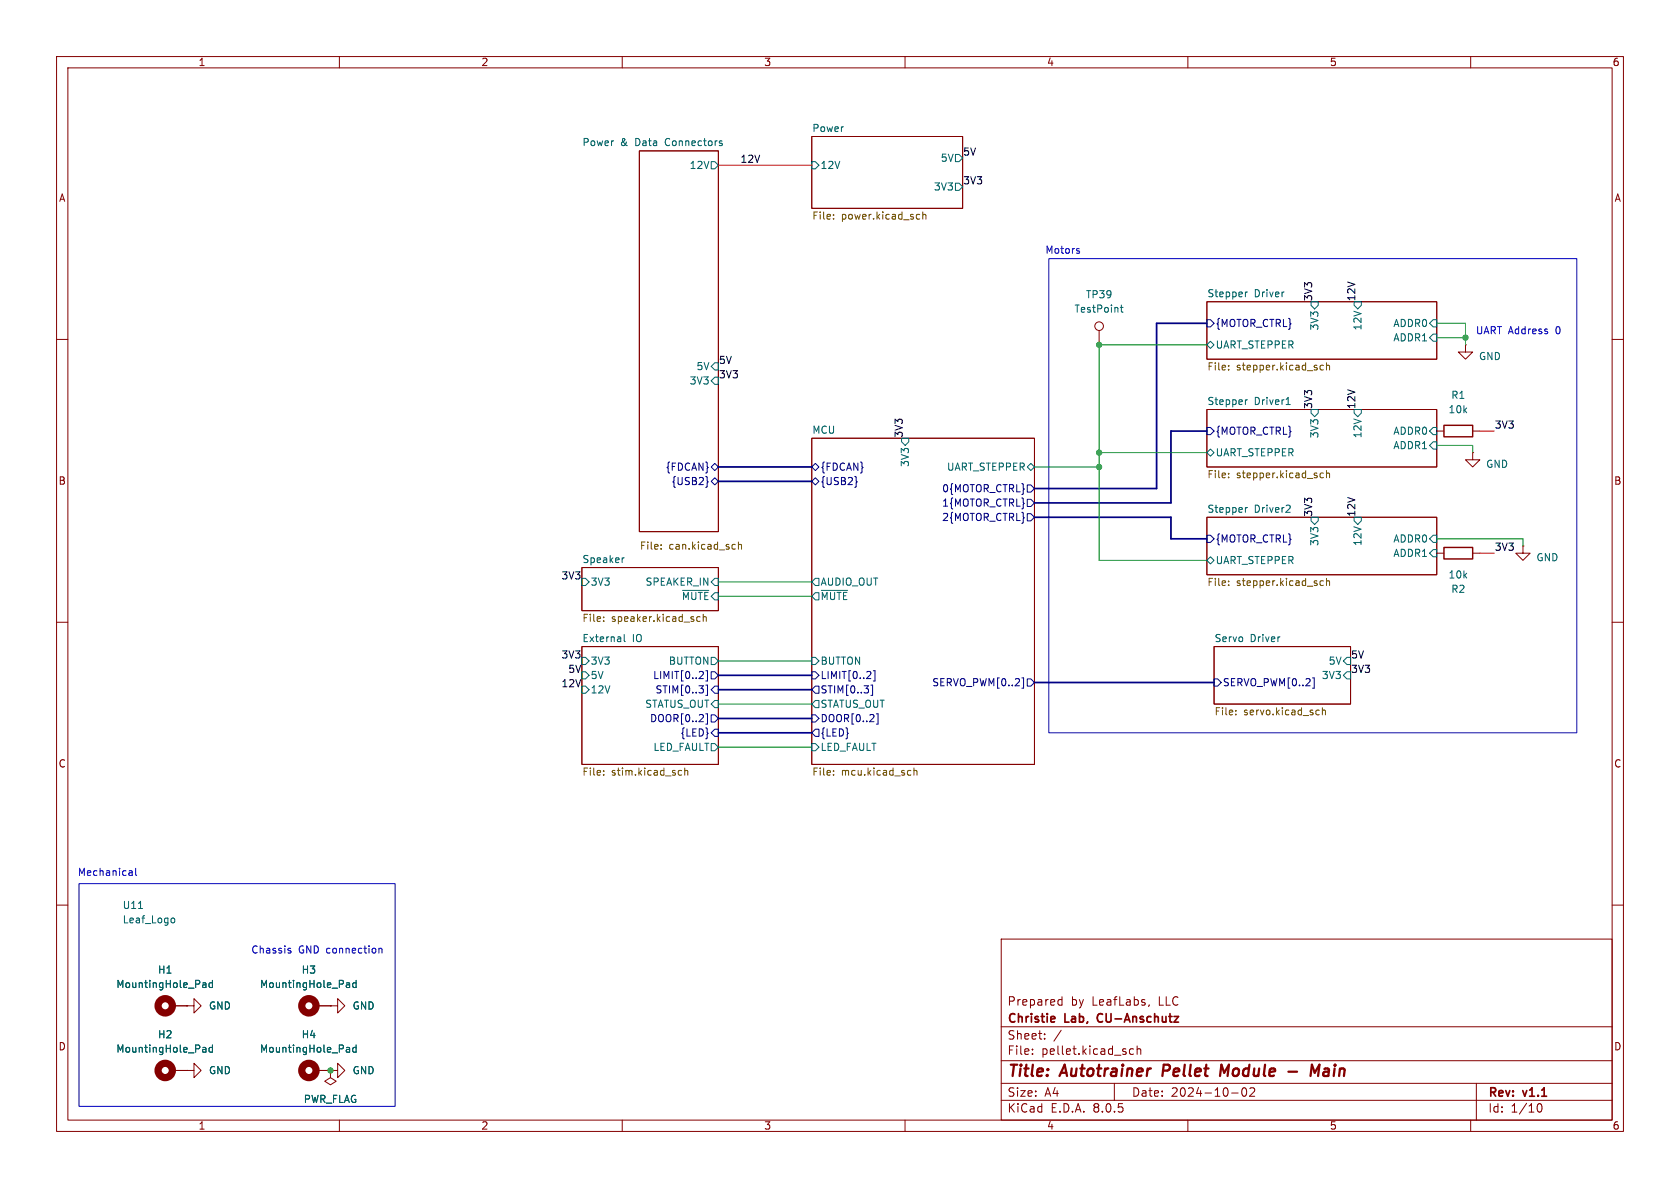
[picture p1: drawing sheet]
(kicad_sch
 (version 20231120)
 (generator "eeschema")
 (generator_version "8.0")
 (paper "A4")
 (title_block
  (title "Autotrainer Pellet Module - Main")
  (date "2024-10-02")
  (rev "v1.1")
  (company "Christie Lab, CU-Anschutz")
  (comment 1 "Prepared by LeafLabs, LLC"))
 (lib_symbols
  (symbol "Connector:TestPoint"
   (pin_numbers hide)
   (pin_names
    (offset 0.762) hide) (exclude_from_sim no) (in_bom yes) (on_board yes)
   (property "Reference" "TP" (at 0 6.858 0) (effects (font (size 1.27 1.27))))
   (property "Value" "TestPoint" (at 0 5.08 0) (effects (font (size 1.27 1.27))))
   (property "Footprint" "" (at 5.08 0 0) (effects (font (size 1.27 1.27)) (hide yes)))
   (property "Datasheet" "~" (at 5.08 0 0) (effects (font (size 1.27 1.27)) (hide yes)))
   (property "Description" "test point" (at 0 0 0) (effects (font (size 1.27 1.27)) (hide yes)))
   (symbol "TestPoint_0_1"
    (circle (center 0 3.302) (radius 0.762) (stroke (width 0) (type default)) (fill (type none))))
   (symbol "TestPoint_1_1"
    (pin passive line (at 0 0 90) (length 2.54) (name "1" (effects (font (size 1.27 1.27)))) (number "1" (effects (font (size 1.27 1.27)))))))
  (symbol "Device:R"
   (pin_numbers hide)
   (pin_names
    (offset 0)) (exclude_from_sim no) (in_bom yes) (on_board yes)
   (property "Reference" "R" (at 2.032 0 90) (effects (font (size 1.27 1.27))))
   (property "Value" "R" (at 0 0 90) (effects (font (size 1.27 1.27))))
   (property "Footprint" "" (at -1.778 0 90) (effects (font (size 1.27 1.27)) (hide yes)))
   (property "Datasheet" "~" (at 0 0 0) (effects (font (size 1.27 1.27)) (hide yes)))
   (property "Description" "Resistor" (at 0 0 0) (effects (font (size 1.27 1.27)) (hide yes)))
   (symbol "R_0_1"
    (rectangle (start -1.016 -2.54) (end 1.016 2.54) (stroke (width 0.254) (type default)) (fill (type none))))
   (symbol "R_1_1"
    (pin passive line (at 0 3.81 270) (length 1.27) (name "~" (effects (font (size 1.27 1.27)))) (number "1" (effects (font (size 1.27 1.27)))))
    (pin passive line (at 0 -3.81 90) (length 1.27) (name "~" (effects (font (size 1.27 1.27)))) (number "2" (effects (font (size 1.27 1.27)))))))
  (symbol "Leaf_Graphics:Leaf_Logo" (exclude_from_sim no) (in_bom yes) (on_board yes)
   (property "Reference" "U" (at 0 0 0) (effects (font (size 1.27 1.27))))
   (property "Value" "Leaf_Logo" (at 0 0 0) (effects (font (size 1.27 1.27))))
   (property "Footprint" "Leaf_Mechanical:leaf_logo_small" (at 0 0 0) (effects (font (size 1.27 1.27)) (hide yes)))
   (property "Datasheet" "" (at 0 0 0) (effects (font (size 1.27 1.27)) (hide yes)))
   (property "Description" "" (at 0 0 0) (effects (font (size 1.27 1.27)) (hide yes))))
  (symbol "Mechanical:MountingHole_Pad"
   (pin_numbers hide)
   (pin_names
    (offset 1.016) hide) (exclude_from_sim yes) (in_bom no) (on_board yes)
   (property "Reference" "H" (at 0 6.35 0) (effects (font (size 1.27 1.27))))
   (property "Value" "MountingHole_Pad" (at 0 4.445 0) (effects (font (size 1.27 1.27))))
   (property "Footprint" "" (at 0 0 0) (effects (font (size 1.27 1.27)) (hide yes)))
   (property "Datasheet" "~" (at 0 0 0) (effects (font (size 1.27 1.27)) (hide yes)))
   (property "Description" "Mounting Hole with connection" (at 0 0 0) (effects (font (size 1.27 1.27)) (hide yes)))
   (symbol "MountingHole_Pad_0_1"
    (circle (center 0 1.27) (radius 1.27) (stroke (width 1.27) (type default)) (fill (type none))))
   (symbol "MountingHole_Pad_1_1"
    (pin input line (at 0 -2.54 90) (length 2.54) (name "1" (effects (font (size 1.27 1.27)))) (number "1" (effects (font (size 1.27 1.27)))))))
  (symbol "power:GND"
   (power)
   (pin_numbers hide)
   (pin_names
    (offset 0) hide) (exclude_from_sim no) (in_bom yes) (on_board yes)
   (property "Reference" "#PWR" (at 0 -6.35 0) (effects (font (size 1.27 1.27)) (hide yes)))
   (property "Value" "GND" (at 0 -3.81 0) (effects (font (size 1.27 1.27))))
   (property "Footprint" "" (at 0 0 0) (effects (font (size 1.27 1.27)) (hide yes)))
   (property "Datasheet" "" (at 0 0 0) (effects (font (size 1.27 1.27)) (hide yes)))
   (property "Description" "Power symbol creates a global label with name \"GND\" , ground" (at 0 0 0) (effects (font (size 1.27 1.27)) (hide yes)))
   (symbol "GND_0_1"
    (polyline (pts (xy 0 0) (xy 0 -1.27) (xy 1.27 -1.27) (xy 0 -2.54) (xy -1.27 -1.27) (xy 0 -1.27)) (stroke (width 0) (type default)) (fill (type none))))
   (symbol "GND_1_1"
    (pin power_in line (at 0 0 270) (length 0) (name "~" (effects (font (size 1.27 1.27)))) (number "1" (effects (font (size 1.27 1.27)))))))
  (symbol "power:PWR_FLAG"
   (power)
   (pin_numbers hide)
   (pin_names
    (offset 0) hide) (exclude_from_sim no) (in_bom yes) (on_board yes)
   (property "Reference" "#FLG" (at 0 1.905 0) (effects (font (size 1.27 1.27)) (hide yes)))
   (property "Value" "PWR_FLAG" (at 0 3.81 0) (effects (font (size 1.27 1.27))))
   (property "Footprint" "" (at 0 0 0) (effects (font (size 1.27 1.27)) (hide yes)))
   (property "Datasheet" "~" (at 0 0 0) (effects (font (size 1.27 1.27)) (hide yes)))
   (property "Description" "Special symbol for telling ERC where power comes from" (at 0 0 0) (effects (font (size 1.27 1.27)) (hide yes)))
   (symbol "PWR_FLAG_0_0"
    (pin power_out line (at 0 0 90) (length 0) (name "~" (effects (font (size 1.27 1.27)))) (number "1" (effects (font (size 1.27 1.27))))))
   (symbol "PWR_FLAG_0_1"
    (polyline (pts (xy 0 0) (xy 0 1.27) (xy -1.016 1.905) (xy 0 2.54) (xy 1.016 1.905) (xy 0 1.27)) (stroke (width 0) (type default)) (fill (type none))))))
 (junction
  (at 194.31 60.96)
  (diameter 0)
  (color 0 0 0 0))
 (junction
  (at 58.42 189.23)
  (diameter 0)
  (color 0 0 0 0))
 (junction
  (at 194.31 82.55)
  (diameter 0)
  (color 0 0 0 0))
 (junction
  (at 259.08 59.69)
  (diameter 0)
  (color 0 0 0 0))
 (junction
  (at 194.31 80.01)
  (diameter 0)
  (color 0 0 0 0))
 (bus
  (pts (xy 127 82.55) (xy 143.51 82.55))
  (stroke (width 0) (type default)))
 (wire
  (pts (xy 194.31 60.96) (xy 194.31 80.01))
  (stroke (width 0) (type default)))
 (wire
  (pts (xy 127 124.46) (xy 143.51 124.46))
  (stroke (width 0) (type default)))
 (bus
  (pts (xy 207.01 88.9) (xy 207.01 76.2))
  (stroke (width 0) (type default)))
 (wire
  (pts (xy 259.08 59.69) (xy 259.08 60.96))
  (stroke (width 0) (type default)))
 (wire
  (pts (xy 182.88 82.55) (xy 194.31 82.55))
  (stroke (width 0) (type default)))
 (wire
  (pts (xy 127 116.84) (xy 143.51 116.84))
  (stroke (width 0) (type default)))
 (wire
  (pts (xy 254 95.25) (xy 269.24 95.25))
  (stroke (width 0) (type default)))
 (wire
  (pts (xy 259.08 57.15) (xy 259.08 59.69))
  (stroke (width 0) (type default)))
 (wire
  (pts (xy 254 57.15) (xy 259.08 57.15))
  (stroke (width 0) (type default)))
 (wire
  (pts (xy 254 59.69) (xy 259.08 59.69))
  (stroke (width 0) (type default)))
 (wire
  (pts (xy 194.31 82.55) (xy 194.31 99.06))
  (stroke (width 0) (type default)))
 (bus
  (pts (xy 182.88 86.36) (xy 204.47 86.36))
  (stroke (width 0) (type default)))
 (bus
  (pts (xy 127 127) (xy 143.51 127))
  (stroke (width 0) (type default)))
 (bus
  (pts (xy 204.47 57.15) (xy 213.36 57.15))
  (stroke (width 0) (type default)))
 (bus
  (pts (xy 204.47 86.36) (xy 204.47 57.15))
  (stroke (width 0) (type default)))
 (wire
  (pts (xy 194.31 80.01) (xy 213.36 80.01))
  (stroke (width 0) (type default)))
 (wire
  (pts (xy 127 105.41) (xy 143.51 105.41))
  (stroke (width 0) (type default)))
 (bus
  (pts (xy 182.88 91.44) (xy 207.01 91.44))
  (stroke (width 0) (type default)))
 (bus
  (pts (xy 207.01 95.25) (xy 213.36 95.25))
  (stroke (width 0) (type default)))
 (bus
  (pts (xy 127 119.38) (xy 143.51 119.38))
  (stroke (width 0) (type default)))
 (wire
  (pts (xy 254 78.74) (xy 260.35 78.74))
  (stroke (width 0) (type default)))
 (bus
  (pts (xy 207.01 91.44) (xy 207.01 95.25))
  (stroke (width 0) (type default)))
 (bus
  (pts (xy 127 85.09) (xy 143.51 85.09))
  (stroke (width 0) (type default)))
 (wire
  (pts (xy 260.35 78.74) (xy 260.35 80.01))
  (stroke (width 0) (type default)))
 (wire
  (pts (xy 194.31 99.06) (xy 213.36 99.06))
  (stroke (width 0) (type default)))
 (wire
  (pts (xy 194.31 80.01) (xy 194.31 82.55))
  (stroke (width 0) (type default)))
 (bus
  (pts (xy 127 121.92) (xy 143.51 121.92))
  (stroke (width 0) (type default)))
 (bus
  (pts (xy 182.88 120.65) (xy 214.63 120.65))
  (stroke (width 0) (type default)))
 (wire
  (pts (xy 194.31 60.96) (xy 213.36 60.96))
  (stroke (width 0) (type default)))
 (wire
  (pts (xy 264.16 76.2) (xy 261.62 76.2))
  (stroke (width 0) (type default)))
 (wire
  (pts (xy 127 102.87) (xy 143.51 102.87))
  (stroke (width 0) (type default)))
 (wire
  (pts (xy 264.16 97.79) (xy 261.62 97.79))
  (stroke (width 0) (type default)))
 (bus
  (pts (xy 127 129.54) (xy 143.51 129.54))
  (stroke (width 0) (type default)))
 (bus
  (pts (xy 207.01 76.2) (xy 213.36 76.2))
  (stroke (width 0) (type default)))
 (wire
  (pts (xy 269.24 95.25) (xy 269.24 96.52))
  (stroke (width 0) (type default)))
 (wire
  (pts (xy 127 29.21) (xy 143.51 29.21))
  (stroke (width 0) (type default)))
 (wire
  (pts (xy 127 132.08) (xy 143.51 132.08))
  (stroke (width 0) (type default)))
 (bus
  (pts (xy 182.88 88.9) (xy 207.01 88.9))
  (stroke (width 0) (type default)))
 (rectangle
  (start 185.42 45.72)
  (end 278.765 129.54)
  (stroke (width 0) (type default))
  (fill (type none)))
 (rectangle
  (start 13.97 156.21)
  (end 69.85 195.58)
  (stroke (width 0) (type default))
  (fill (type none)))
 (text "Motors"
  (exclude_from_sim no)
  (at 187.96 44.45 0)
  (effects (font (size 1.27 1.27))))
 (text "Chassis GND connection"
  (exclude_from_sim no)
  (at 56.134 168.148 0)
  (effects (font (size 1.27 1.27))))
 (text "UART Address 0"
  (exclude_from_sim no)
  (at 268.478 58.674 0)
  (effects (font (size 1.27 1.27))))
 (text "Mechanical"
  (exclude_from_sim no)
  (at 19.05 154.432 0)
  (effects (font (size 1.27 1.27))))
 (label "12V"
  (at 240.03 91.44 90)
  (fields_autoplaced yes)
  (effects (font (size 1.27 1.27)) (justify left bottom)))
 (label "3V3"
  (at 102.87 116.84 180)
  (fields_autoplaced yes)
  (effects (font (size 1.27 1.27)) (justify right bottom)))
 (label "12V"
  (at 102.87 121.92 180)
  (fields_autoplaced yes)
  (effects (font (size 1.27 1.27)) (justify right bottom)))
 (label "12V"
  (at 240.03 53.34 90)
  (fields_autoplaced yes)
  (effects (font (size 1.27 1.27)) (justify left bottom)))
 (label "3V3"
  (at 232.41 91.44 90)
  (fields_autoplaced yes)
  (effects (font (size 1.27 1.27)) (justify left bottom)))
 (label "3V3"
  (at 238.76 119.38 0)
  (fields_autoplaced yes)
  (effects (font (size 1.27 1.27)) (justify left bottom)))
 (label "3V3"
  (at 264.16 76.2 0)
  (fields_autoplaced yes)
  (effects (font (size 1.27 1.27)) (justify left bottom)))
 (label "5V"
  (at 127 64.77 0)
  (fields_autoplaced yes)
  (effects (font (size 1.27 1.27)) (justify left bottom)))
 (label "5V"
  (at 238.76 116.84 0)
  (fields_autoplaced yes)
  (effects (font (size 1.27 1.27)) (justify left bottom)))
 (label "3V3"
  (at 127 67.31 0)
  (fields_autoplaced yes)
  (effects (font (size 1.27 1.27)) (justify left bottom)))
 (label "3V3"
  (at 264.16 97.79 0)
  (fields_autoplaced yes)
  (effects (font (size 1.27 1.27)) (justify left bottom)))
 (label "3V3"
  (at 232.41 72.39 90)
  (fields_autoplaced yes)
  (effects (font (size 1.27 1.27)) (justify left bottom)))
 (label "12V"
  (at 130.81 29.21 0)
  (fields_autoplaced yes)
  (effects (font (size 1.27 1.27)) (justify left bottom)))
 (label "3V3"
  (at 232.41 53.34 90)
  (fields_autoplaced yes)
  (effects (font (size 1.27 1.27)) (justify left bottom)))
 (label "3V3"
  (at 160.02 77.47 90)
  (fields_autoplaced yes)
  (effects (font (size 1.27 1.27)) (justify left bottom)))
 (label "3V3"
  (at 170.18 33.02 0)
  (fields_autoplaced yes)
  (effects (font (size 1.27 1.27)) (justify left bottom)))
 (label "5V"
  (at 102.87 119.38 180)
  (fields_autoplaced yes)
  (effects (font (size 1.27 1.27)) (justify right bottom)))
 (label "12V"
  (at 240.03 72.39 90)
  (fields_autoplaced yes)
  (effects (font (size 1.27 1.27)) (justify left bottom)))
 (label "3V3"
  (at 102.87 102.87 180)
  (fields_autoplaced yes)
  (effects (font (size 1.27 1.27)) (justify right bottom)))
 (label "5V"
  (at 170.18 27.94 0)
  (fields_autoplaced yes)
  (effects (font (size 1.27 1.27)) (justify left bottom)))
 (symbol
  (lib_id "Mechanical:MountingHole_Pad")
  (at 55.88 177.8 90)
  (unit 1)
  (exclude_from_sim yes)
  (in_bom no)
  (on_board yes)
  (dnp no)
  (fields_autoplaced yes)
  (property "Reference" "H3" (at 54.61 171.45 90) (effects (font (size 1.27 1.27))))
  (property "Value" "MountingHole_Pad" (at 54.61 173.99 90) (effects (font (size 1.27 1.27))))
  (property "Footprint" "MountingHole:MountingHole_3.2mm_M3_Pad" (at 55.88 177.8 0) (effects (font (size 1.27 1.27)) (hide yes)))
  (property "Datasheet" "~" (at 55.88 177.8 0) (effects (font (size 1.27 1.27)) (hide yes)))
  (property "Description" "Mounting Hole with connection" (at 55.88 177.8 0) (effects (font (size 1.27 1.27)) (hide yes)))
  (pin "1"))
 (symbol
  (lib_id "Device:R")
  (at 257.81 76.2 90)
  (unit 1)
  (exclude_from_sim no)
  (in_bom yes)
  (on_board yes)
  (dnp no)
  (fields_autoplaced yes)
  (property "Reference" "R1" (at 257.81 69.85 90) (effects (font (size 1.27 1.27))))
  (property "Value" "10k" (at 257.81 72.39 90) (effects (font (size 1.27 1.27))))
  (property "Footprint" "Resistor_SMD:R_0603_1608Metric" (at 257.81 77.978 90) (effects (font (size 1.27 1.27)) (hide yes)))
  (property "Datasheet" "~" (at 257.81 76.2 0) (effects (font (size 1.27 1.27)) (hide yes)))
  (property "Description" "Resistor" (at 257.81 76.2 0) (effects (font (size 1.27 1.27)) (hide yes)))
  (property "MPN" "0603WAF1002T5E" (at 257.81 76.2 0) (effects (font (size 1.27 1.27)) (hide yes)))
  (property "LCSC" "C25804" (at 257.81 76.2 0) (effects (font (size 1.27 1.27)) (hide yes)))
  (pin "1")
  (pin "2"))
 (symbol
  (lib_id "Leaf_Graphics:Leaf_Logo")
  (at 20.32 161.29 0)
  (unit 1)
  (exclude_from_sim yes)
  (in_bom no)
  (on_board yes)
  (dnp no)
  (fields_autoplaced yes)
  (property "Reference" "U11" (at 21.59 160.0199 0) (effects (font (size 1.27 1.27)) (justify left)))
  (property "Value" "Leaf_Logo" (at 21.59 162.5599 0) (effects (font (size 1.27 1.27)) (justify left)))
  (property "Footprint" "Leaf_Mechanical:leaf_logo_small" (at 20.32 161.29 0) (effects (font (size 1.27 1.27)) (hide yes)))
  (property "Datasheet" "" (at 20.32 161.29 0) (effects (font (size 1.27 1.27)) (hide yes)))
  (property "Description" "" (at 20.32 161.29 0) (effects (font (size 1.27 1.27)) (hide yes))))
 (symbol
  (lib_id "Mechanical:MountingHole_Pad")
  (at 30.48 189.23 90)
  (unit 1)
  (exclude_from_sim yes)
  (in_bom no)
  (on_board yes)
  (dnp no)
  (fields_autoplaced yes)
  (property "Reference" "H2" (at 29.21 182.88 90) (effects (font (size 1.27 1.27))))
  (property "Value" "MountingHole_Pad" (at 29.21 185.42 90) (effects (font (size 1.27 1.27))))
  (property "Footprint" "MountingHole:MountingHole_3.2mm_M3_Pad" (at 30.48 189.23 0) (effects (font (size 1.27 1.27)) (hide yes)))
  (property "Datasheet" "~" (at 30.48 189.23 0) (effects (font (size 1.27 1.27)) (hide yes)))
  (property "Description" "Mounting Hole with connection" (at 30.48 189.23 0) (effects (font (size 1.27 1.27)) (hide yes)))
  (pin "1"))
 (symbol
  (lib_id "Mechanical:MountingHole_Pad")
  (at 30.48 177.8 90)
  (unit 1)
  (exclude_from_sim yes)
  (in_bom no)
  (on_board yes)
  (dnp no)
  (fields_autoplaced yes)
  (property "Reference" "H1" (at 29.21 171.45 90) (effects (font (size 1.27 1.27))))
  (property "Value" "MountingHole_Pad" (at 29.21 173.99 90) (effects (font (size 1.27 1.27))))
  (property "Footprint" "MountingHole:MountingHole_3.2mm_M3_Pad" (at 30.48 177.8 0) (effects (font (size 1.27 1.27)) (hide yes)))
  (property "Datasheet" "~" (at 30.48 177.8 0) (effects (font (size 1.27 1.27)) (hide yes)))
  (property "Description" "Mounting Hole with connection" (at 30.48 177.8 0) (effects (font (size 1.27 1.27)) (hide yes)))
  (pin "1"))
 (symbol
  (lib_id "Mechanical:MountingHole_Pad")
  (at 55.88 189.23 90)
  (unit 1)
  (exclude_from_sim yes)
  (in_bom no)
  (on_board yes)
  (dnp no)
  (fields_autoplaced yes)
  (property "Reference" "H4" (at 54.61 182.88 90) (effects (font (size 1.27 1.27))))
  (property "Value" "MountingHole_Pad" (at 54.61 185.42 90) (effects (font (size 1.27 1.27))))
  (property "Footprint" "MountingHole:MountingHole_3.2mm_M3_Pad" (at 55.88 189.23 0) (effects (font (size 1.27 1.27)) (hide yes)))
  (property "Datasheet" "~" (at 55.88 189.23 0) (effects (font (size 1.27 1.27)) (hide yes)))
  (property "Description" "Mounting Hole with connection" (at 55.88 189.23 0) (effects (font (size 1.27 1.27)) (hide yes)))
  (pin "1"))
 (symbol
  (lib_id "power:GND")
  (at 58.42 189.23 90)
  (unit 1)
  (exclude_from_sim no)
  (in_bom yes)
  (on_board yes)
  (dnp no)
  (fields_autoplaced yes)
  (property "Reference" "#PWR079" (at 64.77 189.23 0) (effects (font (size 1.27 1.27)) (hide yes)))
  (property "Value" "GND" (at 62.23 189.2299 90) (effects (font (size 1.27 1.27)) (justify right)))
  (property "Footprint" "" (at 58.42 189.23 0) (effects (font (size 1.27 1.27)) (hide yes)))
  (property "Datasheet" "" (at 58.42 189.23 0) (effects (font (size 1.27 1.27)) (hide yes)))
  (property "Description" "Power symbol creates a global label with name \"GND\" , ground" (at 58.42 189.23 0) (effects (font (size 1.27 1.27)) (hide yes)))
  (pin "1"))
 (symbol
  (lib_id "power:GND")
  (at 33.02 177.8 90)
  (unit 1)
  (exclude_from_sim no)
  (in_bom yes)
  (on_board yes)
  (dnp no)
  (fields_autoplaced yes)
  (property "Reference" "#PWR070" (at 39.37 177.8 0) (effects (font (size 1.27 1.27)) (hide yes)))
  (property "Value" "GND" (at 36.83 177.7999 90) (effects (font (size 1.27 1.27)) (justify right)))
  (property "Footprint" "" (at 33.02 177.8 0) (effects (font (size 1.27 1.27)) (hide yes)))
  (property "Datasheet" "" (at 33.02 177.8 0) (effects (font (size 1.27 1.27)) (hide yes)))
  (property "Description" "Power symbol creates a global label with name \"GND\" , ground" (at 33.02 177.8 0) (effects (font (size 1.27 1.27)) (hide yes)))
  (pin "1"))
 (symbol
  (lib_id "power:GND")
  (at 58.42 177.8 90)
  (unit 1)
  (exclude_from_sim no)
  (in_bom yes)
  (on_board yes)
  (dnp no)
  (fields_autoplaced yes)
  (property "Reference" "#PWR078" (at 64.77 177.8 0) (effects (font (size 1.27 1.27)) (hide yes)))
  (property "Value" "GND" (at 62.23 177.7999 90) (effects (font (size 1.27 1.27)) (justify right)))
  (property "Footprint" "" (at 58.42 177.8 0) (effects (font (size 1.27 1.27)) (hide yes)))
  (property "Datasheet" "" (at 58.42 177.8 0) (effects (font (size 1.27 1.27)) (hide yes)))
  (property "Description" "Power symbol creates a global label with name \"GND\" , ground" (at 58.42 177.8 0) (effects (font (size 1.27 1.27)) (hide yes)))
  (pin "1"))
 (symbol
  (lib_id "power:GND")
  (at 33.02 189.23 90)
  (unit 1)
  (exclude_from_sim no)
  (in_bom yes)
  (on_board yes)
  (dnp no)
  (fields_autoplaced yes)
  (property "Reference" "#PWR077" (at 39.37 189.23 0) (effects (font (size 1.27 1.27)) (hide yes)))
  (property "Value" "GND" (at 36.83 189.2299 90) (effects (font (size 1.27 1.27)) (justify right)))
  (property "Footprint" "" (at 33.02 189.23 0) (effects (font (size 1.27 1.27)) (hide yes)))
  (property "Datasheet" "" (at 33.02 189.23 0) (effects (font (size 1.27 1.27)) (hide yes)))
  (property "Description" "Power symbol creates a global label with name \"GND\" , ground" (at 33.02 189.23 0) (effects (font (size 1.27 1.27)) (hide yes)))
  (pin "1"))
 (symbol
  (lib_id "power:GND")
  (at 260.35 80.01 0)
  (unit 1)
  (exclude_from_sim no)
  (in_bom yes)
  (on_board yes)
  (dnp no)
  (property "Reference" "#PWR02" (at 260.35 86.36 0) (effects (font (size 1.27 1.27)) (hide yes)))
  (property "Value" "GND" (at 264.668 82.042 0) (effects (font (size 1.27 1.27))))
  (property "Footprint" "" (at 260.35 80.01 0) (effects (font (size 1.27 1.27)) (hide yes)))
  (property "Datasheet" "" (at 260.35 80.01 0) (effects (font (size 1.27 1.27)) (hide yes)))
  (property "Description" "Power symbol creates a global label with name \"GND\" , ground" (at 260.35 80.01 0) (effects (font (size 1.27 1.27)) (hide yes)))
  (property "MPN" "" (at 260.35 80.01 0) (effects (font (size 1.27 1.27)) (hide yes)))
  (pin "1"))
 (symbol
  (lib_id "power:GND")
  (at 269.24 96.52 0)
  (unit 1)
  (exclude_from_sim no)
  (in_bom yes)
  (on_board yes)
  (dnp no)
  (property "Reference" "#PWR03" (at 269.24 102.87 0) (effects (font (size 1.27 1.27)) (hide yes)))
  (property "Value" "GND" (at 273.558 98.552 0) (effects (font (size 1.27 1.27))))
  (property "Footprint" "" (at 269.24 96.52 0) (effects (font (size 1.27 1.27)) (hide yes)))
  (property "Datasheet" "" (at 269.24 96.52 0) (effects (font (size 1.27 1.27)) (hide yes)))
  (property "Description" "Power symbol creates a global label with name \"GND\" , ground" (at 269.24 96.52 0) (effects (font (size 1.27 1.27)) (hide yes)))
  (pin "1"))
 (symbol
  (lib_id "power:GND")
  (at 259.08 60.96 0)
  (unit 1)
  (exclude_from_sim no)
  (in_bom yes)
  (on_board yes)
  (dnp no)
  (property "Reference" "#PWR01" (at 259.08 67.31 0) (effects (font (size 1.27 1.27)) (hide yes)))
  (property "Value" "GND" (at 263.398 62.992 0) (effects (font (size 1.27 1.27))))
  (property "Footprint" "" (at 259.08 60.96 0) (effects (font (size 1.27 1.27)) (hide yes)))
  (property "Datasheet" "" (at 259.08 60.96 0) (effects (font (size 1.27 1.27)) (hide yes)))
  (property "Description" "Power symbol creates a global label with name \"GND\" , ground" (at 259.08 60.96 0) (effects (font (size 1.27 1.27)) (hide yes)))
  (pin "1"))
 (symbol
  (lib_id "Device:R")
  (at 257.81 97.79 90)
  (mirror x)
  (unit 1)
  (exclude_from_sim no)
  (in_bom yes)
  (on_board yes)
  (dnp no)
  (property "Reference" "R2" (at 257.81 104.14 90) (effects (font (size 1.27 1.27))))
  (property "Value" "10k" (at 257.81 101.6 90) (effects (font (size 1.27 1.27))))
  (property "Footprint" "Resistor_SMD:R_0603_1608Metric" (at 257.81 96.012 90) (effects (font (size 1.27 1.27)) (hide yes)))
  (property "Datasheet" "~" (at 257.81 97.79 0) (effects (font (size 1.27 1.27)) (hide yes)))
  (property "Description" "Resistor" (at 257.81 97.79 0) (effects (font (size 1.27 1.27)) (hide yes)))
  (property "MPN" "0603WAF1002T5E" (at 257.81 97.79 0) (effects (font (size 1.27 1.27)) (hide yes)))
  (property "LCSC" "C25804" (at 257.81 97.79 0) (effects (font (size 1.27 1.27)) (hide yes)))
  (pin "1")
  (pin "2"))
 (symbol
  (lib_id "Connector:TestPoint")
  (at 194.31 60.96 0)
  (mirror y)
  (unit 1)
  (exclude_from_sim no)
  (in_bom no)
  (on_board yes)
  (dnp no)
  (property "Reference" "TP39" (at 194.31 52.07 0) (effects (font (size 1.27 1.27))))
  (property "Value" "TestPoint" (at 194.31 54.61 0) (effects (font (size 1.27 1.27))))
  (property "Footprint" "TestPoint:TestPoint_Pad_1.0x1.0mm" (at 189.23 60.96 0) (effects (font (size 1.27 1.27)) (hide yes)))
  (property "Datasheet" "~" (at 189.23 60.96 0) (effects (font (size 1.27 1.27)) (hide yes)))
  (property "Description" "test point" (at 194.31 60.96 0) (effects (font (size 1.27 1.27)) (hide yes)))
  (pin "1"))
 (symbol
  (lib_id "power:PWR_FLAG")
  (at 58.42 189.23 180)
  (unit 1)
  (exclude_from_sim no)
  (in_bom yes)
  (on_board yes)
  (dnp no)
  (fields_autoplaced yes)
  (property "Reference" "#FLG01" (at 58.42 191.135 0) (effects (font (size 1.27 1.27)) (hide yes)))
  (property "Value" "PWR_FLAG" (at 58.42 194.31 0) (effects (font (size 1.27 1.27))))
  (property "Footprint" "" (at 58.42 189.23 0) (effects (font (size 1.27 1.27)) (hide yes)))
  (property "Datasheet" "~" (at 58.42 189.23 0) (effects (font (size 1.27 1.27)) (hide yes)))
  (property "Description" "Special symbol for telling ERC where power comes from" (at 58.42 189.23 0) (effects (font (size 1.27 1.27)) (hide yes)))
  (pin "1"))
 (sheet
  (at 143.51 77.47)
  (size 39.37 57.658)
  (fields_autoplaced yes)
  (stroke (width 0.1524) (type solid))
  (fill (color 0 0 0 0.0000))
  (property "Sheetname" "MCU" (at 143.51 76.7584 0) (effects (font (size 1.27 1.27)) (justify left bottom)))
  (property "Sheetfile" "mcu.kicad_sch" (at 143.51 135.7126 0) (effects (font (size 1.27 1.27)) (justify left top)))
  (pin "3V3" input (at 160.02 77.47 90) (effects (font (size 1.27 1.27)) (justify right)))
  (pin "2{MOTOR_CTRL}" output (at 182.88 91.44 0) (effects (font (size 1.27 1.27)) (justify right)))
  (pin "0{MOTOR_CTRL}" output (at 182.88 86.36 0) (effects (font (size 1.27 1.27)) (justify right)))
  (pin "1{MOTOR_CTRL}" output (at 182.88 88.9 0) (effects (font (size 1.27 1.27)) (justify right)))
  (pin "UART_STEPPER" bidirectional (at 182.88 82.55 0) (effects (font (size 1.27 1.27)) (justify right)))
  (pin "AUDIO_OUT" output (at 143.51 102.87 180) (effects (font (size 1.27 1.27)) (justify left)))
  (pin "STIM[0..3]" output (at 143.51 121.92 180) (effects (font (size 1.27 1.27)) (justify left)))
  (pin "BUTTON" input (at 143.51 116.84 180) (effects (font (size 1.27 1.27)) (justify left)))
  (pin "LIMIT[0..2]" input (at 143.51 119.38 180) (effects (font (size 1.27 1.27)) (justify left)))
  (pin "{FDCAN}" bidirectional (at 143.51 82.55 180) (effects (font (size 1.27 1.27)) (justify left)))
  (pin "{USB2}" bidirectional (at 143.51 85.09 180) (effects (font (size 1.27 1.27)) (justify left)))
  (pin "STATUS_OUT" output (at 143.51 124.46 180) (effects (font (size 1.27 1.27)) (justify left)))
  (pin "SERVO_PWM[0..2]" output (at 182.88 120.65 0) (effects (font (size 1.27 1.27)) (justify right)))
  (pin "~{MUTE}" output (at 143.51 105.41 180) (effects (font (size 1.27 1.27)) (justify left)))
  (pin "DOOR[0..2]" input (at 143.51 127 180) (effects (font (size 1.27 1.27)) (justify left)))
  (pin "{LED}" output (at 143.51 129.54 180) (effects (font (size 1.27 1.27)) (justify left)))
  (pin "LED_FAULT" input (at 143.51 132.08 180) (effects (font (size 1.27 1.27)) (justify left))))
 (sheet
  (at 213.36 91.44)
  (size 40.64 10.16)
  (fields_autoplaced yes)
  (stroke (width 0.1524) (type solid))
  (fill (color 0 0 0 0.0000))
  (property "Sheetname" "Stepper Driver2" (at 213.36 90.7284 0) (effects (font (size 1.27 1.27)) (justify left bottom)))
  (property "Sheetfile" "stepper.kicad_sch" (at 213.36 102.1846 0) (effects (font (size 1.27 1.27)) (justify left top)))
  (pin "UART_STEPPER" bidirectional (at 213.36 99.06 180) (effects (font (size 1.27 1.27)) (justify left)))
  (pin "3V3" input (at 232.41 91.44 90) (effects (font (size 1.27 1.27)) (justify right)))
  (pin "ADDR0" input (at 254 95.25 0) (effects (font (size 1.27 1.27)) (justify right)))
  (pin "ADDR1" input (at 254 97.79 0) (effects (font (size 1.27 1.27)) (justify right)))
  (pin "{MOTOR_CTRL}" input (at 213.36 95.25 180) (effects (font (size 1.27 1.27)) (justify left)))
  (pin "12V" input (at 240.03 91.44 90) (effects (font (size 1.27 1.27)) (justify right))))
 (sheet
  (at 213.36 53.34)
  (size 40.64 10.16)
  (fields_autoplaced yes)
  (stroke (width 0.1524) (type solid))
  (fill (color 0 0 0 0.0000))
  (property "Sheetname" "Stepper Driver" (at 213.36 52.6284 0) (effects (font (size 1.27 1.27)) (justify left bottom)))
  (property "Sheetfile" "stepper.kicad_sch" (at 213.36 64.0846 0) (effects (font (size 1.27 1.27)) (justify left top)))
  (pin "3V3" input (at 232.41 53.34 90) (effects (font (size 1.27 1.27)) (justify right)))
  (pin "UART_STEPPER" bidirectional (at 213.36 60.96 180) (effects (font (size 1.27 1.27)) (justify left)))
  (pin "ADDR0" input (at 254 57.15 0) (effects (font (size 1.27 1.27)) (justify right)))
  (pin "ADDR1" input (at 254 59.69 0) (effects (font (size 1.27 1.27)) (justify right)))
  (pin "{MOTOR_CTRL}" input (at 213.36 57.15 180) (effects (font (size 1.27 1.27)) (justify left)))
  (pin "12V" input (at 240.03 53.34 90) (effects (font (size 1.27 1.27)) (justify right))))
 (sheet
  (at 214.63 114.3)
  (size 24.13 10.16)
  (fields_autoplaced yes)
  (stroke (width 0.1524) (type solid))
  (fill (color 0 0 0 0.0000))
  (property "Sheetname" "Servo Driver" (at 214.63 113.5884 0) (effects (font (size 1.27 1.27)) (justify left bottom)))
  (property "Sheetfile" "servo.kicad_sch" (at 214.63 125.0446 0) (effects (font (size 1.27 1.27)) (justify left top)))
  (pin "5V" input (at 238.76 116.84 0) (effects (font (size 1.27 1.27)) (justify right)))
  (pin "SERVO_PWM[0..2]" input (at 214.63 120.65 180) (effects (font (size 1.27 1.27)) (justify left)))
  (pin "3V3" input (at 238.76 119.38 0) (effects (font (size 1.27 1.27)) (justify right))))
 (sheet
  (at 102.87 100.33)
  (size 24.13 7.62)
  (fields_autoplaced yes)
  (stroke (width 0.1524) (type solid))
  (fill (color 0 0 0 0.0000))
  (property "Sheetname" "Speaker" (at 102.87 99.6184 0) (effects (font (size 1.27 1.27)) (justify left bottom)))
  (property "Sheetfile" "speaker.kicad_sch" (at 102.87 108.5346 0) (effects (font (size 1.27 1.27)) (justify left top)))
  (pin "SPEAKER_IN" input (at 127 102.87 0) (effects (font (size 1.27 1.27)) (justify right)))
  (pin "3V3" input (at 102.87 102.87 180) (effects (font (size 1.27 1.27)) (justify left)))
  (pin "~{MUTE}" input (at 127 105.41 0) (effects (font (size 1.27 1.27)) (justify right))))
 (sheet
  (at 102.87 114.3)
  (size 24.13 20.828)
  (fields_autoplaced yes)
  (stroke (width 0.1524) (type solid))
  (fill (color 0 0 0 0.0000))
  (property "Sheetname" "External IO" (at 102.87 113.5884 0) (effects (font (size 1.27 1.27)) (justify left bottom)))
  (property "Sheetfile" "stim.kicad_sch" (at 102.87 135.7126 0) (effects (font (size 1.27 1.27)) (justify left top)))
  (property "Field2" "" (at 102.87 114.3 0) (effects (font (size 1.27 1.27)) (hide yes)))
  (pin "BUTTON" output (at 127 116.84 0) (effects (font (size 1.27 1.27)) (justify right)))
  (pin "LIMIT[0..2]" output (at 127 119.38 0) (effects (font (size 1.27 1.27)) (justify right)))
  (pin "STIM[0..3]" input (at 127 121.92 0) (effects (font (size 1.27 1.27)) (justify right)))
  (pin "3V3" input (at 102.87 116.84 180) (effects (font (size 1.27 1.27)) (justify left)))
  (pin "5V" input (at 102.87 119.38 180) (effects (font (size 1.27 1.27)) (justify left)))
  (pin "STATUS_OUT" input (at 127 124.46 0) (effects (font (size 1.27 1.27)) (justify right)))
  (pin "DOOR[0..2]" output (at 127 127 0) (effects (font (size 1.27 1.27)) (justify right)))
  (pin "{LED}" input (at 127 129.54 0) (effects (font (size 1.27 1.27)) (justify right)))
  (pin "LED_FAULT" output (at 127 132.08 0) (effects (font (size 1.27 1.27)) (justify right)))
  (pin "12V" input (at 102.87 121.92 180) (effects (font (size 1.27 1.27)) (justify left))))
 (sheet
  (at 213.36 72.39)
  (size 40.64 10.16)
  (fields_autoplaced yes)
  (stroke (width 0.1524) (type solid))
  (fill (color 0 0 0 0.0000))
  (property "Sheetname" "Stepper Driver1" (at 213.36 71.6784 0) (effects (font (size 1.27 1.27)) (justify left bottom)))
  (property "Sheetfile" "stepper.kicad_sch" (at 213.36 83.1346 0) (effects (font (size 1.27 1.27)) (justify left top)))
  (pin "UART_STEPPER" bidirectional (at 213.36 80.01 180) (effects (font (size 1.27 1.27)) (justify left)))
  (pin "3V3" input (at 232.41 72.39 90) (effects (font (size 1.27 1.27)) (justify right)))
  (pin "ADDR0" input (at 254 76.2 0) (effects (font (size 1.27 1.27)) (justify right)))
  (pin "ADDR1" input (at 254 78.74 0) (effects (font (size 1.27 1.27)) (justify right)))
  (pin "{MOTOR_CTRL}" input (at 213.36 76.2 180) (effects (font (size 1.27 1.27)) (justify left)))
  (pin "12V" input (at 240.03 72.39 90) (effects (font (size 1.27 1.27)) (justify right))))
 (sheet
  (at 113.03 26.67)
  (size 13.97 67.31)
  (stroke (width 0.1524) (type solid))
  (fill (color 0 0 0 0.0000))
  (property "Sheetname" "Power & Data Connectors" (at 102.87 25.908 0) (effects (font (size 1.27 1.27)) (justify left bottom)))
  (property "Sheetfile" "can.kicad_sch" (at 113.03 95.758 0) (effects (font (size 1.27 1.27)) (justify left top)))
  (pin "12V" output (at 127 29.21 0) (effects (font (size 1.27 1.27)) (justify right)))
  (pin "5V" input (at 127 64.77 0) (effects (font (size 1.27 1.27)) (justify right)))
  (pin "3V3" input (at 127 67.31 0) (effects (font (size 1.27 1.27)) (justify right)))
  (pin "{FDCAN}" bidirectional (at 127 82.55 0) (effects (font (size 1.27 1.27)) (justify right)))
  (pin "{USB2}" bidirectional (at 127 85.09 0) (effects (font (size 1.27 1.27)) (justify right))))
 (sheet
  (at 143.51 24.13)
  (size 26.67 12.7)
  (fields_autoplaced yes)
  (stroke (width 0.1524) (type solid))
  (fill (color 0 0 0 0.0000))
  (property "Sheetname" "Power" (at 143.51 23.4184 0) (effects (font (size 1.27 1.27)) (justify left bottom)))
  (property "Sheetfile" "power.kicad_sch" (at 143.51 37.4146 0) (effects (font (size 1.27 1.27)) (justify left top)))
  (pin "12V" input (at 143.51 29.21 180) (effects (font (size 1.27 1.27)) (justify left)))
  (pin "3V3" output (at 170.18 33.02 0) (effects (font (size 1.27 1.27)) (justify right)))
  (pin "5V" output (at 170.18 27.94 0) (effects (font (size 1.27 1.27)) (justify right))))
 (sheet_instances
  (path ""
   (page "1"))))
